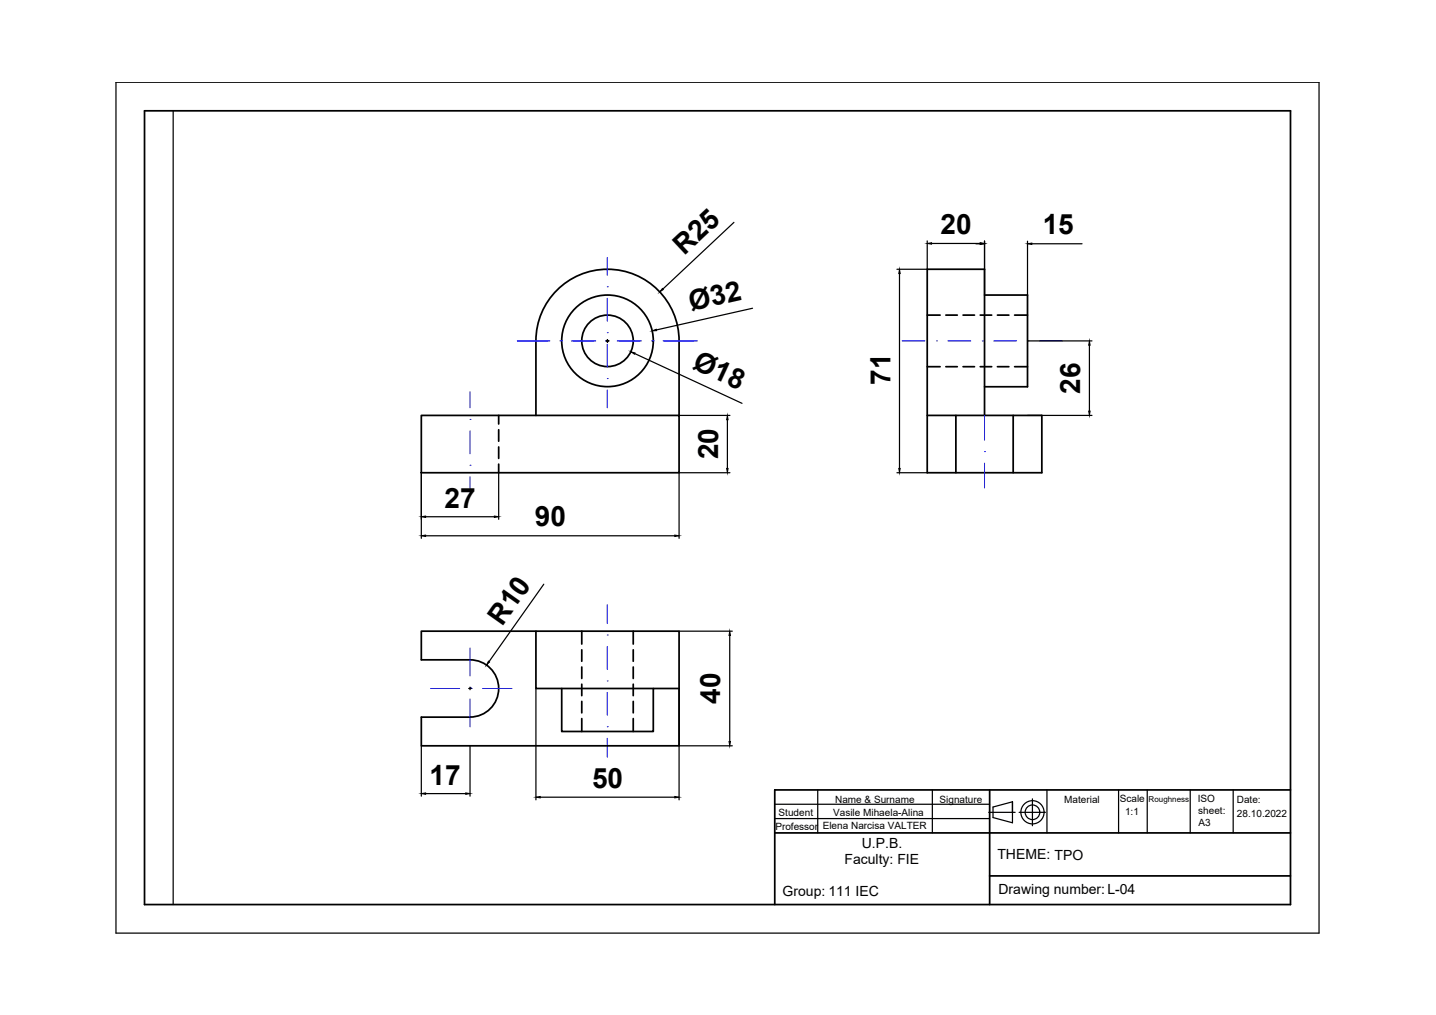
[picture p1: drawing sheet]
<svg xmlns="http://www.w3.org/2000/svg" width="297mm" height="210mm" viewBox="0 0 297 210" stroke-linecap="round" stroke-linejoin="round" font-family="sans-serif">
<!-- layer: 0 -->
<path d="M24 17h248.8v176h-248.8zM35.8 22.9v164.2M160.3 163.4h.1M160.3 169.3h44.4M160.3 166.3h44.4M169.1 163.4v8.8M192.9 163.4v8.8M216.6 163.4v8.8M231.4 163.4v8.8M237.3 163.4v8.8M246.2 163.4v8.8M255.1 163.4v8.8" fill="none" stroke="#000" stroke-width=".25"/>
<path d="M29.9 22.9h237v164.2h-237zM160.3 172.2h106.6M204.7 163.4v23.7M266.9 163.4h-106.6v23.7M204.7 181.1h62.2" fill="none" stroke="#000" stroke-width=".36"/>
<!-- layer: indicator -->
<g fill="none" stroke="#000" stroke-width=".25">
<path d="M151.8 46l-14.7 13.8M186.1 56.6v40.3M191.8 49.8v5.9h-6.3M192.7 50.3h10.1M201.9 50.4h.9M203.7 49.8v11.2M212.5 49.9v11.1M213.4 50.4h10.4M125.4 70.5h.5M125.7 70.2v.6M131.3 73.1l22.2 10.3M155.7 63.7l-19.9 4.5"/>
<path d="M212.5 70.5h13.4M225.3 71.4v13.6M87.2 97.8v13.5M103.2 97.8v9.6M140.5 85.9h10.5M150.5 86.8v10.1M151 97.8h-10.5v13.5M185.5 97.8h6.3M212.5 85.9h13.4M88 110.8h51.6M88 106.9h14.3M112.5 120.8l-11.3 16"/>
<path d="M140.5 130.5h11M150.9 131.4v21.9M87.2 154.2v10.4M97 142.4h.5M97.2 142.1v.5M97.2 154.2v10.4M110.9 142.4v23M140.5 142.4v23M140.5 154.2h11M88 164.1h8.3M111.7 164.9h27.9M204.5 168h5.5"/>
<path d="M209.4 165.8l-4 1.1v2.2l4 1.1v-4.4v2.2M210.8 168h5.4M213.6 165.2v5.6"/>
<circle cx="213.6" cy="168" r="2.4"/>
<circle cx="213.6" cy="168" r="1.51"/>
</g>
<!-- layer: VISIBLE -->
<g fill="none" stroke="#000" stroke-width=".36">
<path d="M203.7 61h8.8v19h-8.8M87.2 85.9h53.3v11.9h-53.3zM110.9 85.9v-15.4a14.8 14.8 0 0 1 14.8-14.8 14.8 14.8 0 0 1 14.8 14.8v15.4M191.8 85.9h23.7v11.9h-23.7v-42.1h11.9v30.2M197.7 85.9v11.9M209.6 85.9v11.9M110.9 130.5v11.9h24.2M97.2 148.3a5.9 5.9 0 0 0 6-5.9 5.9 5.9 0 0 0-6-5.9h-10v-6h53.3v23.7h-53.3v-5.9h10M116.2 142.4v8.9h18.9v-8.9h5.4"/>
<circle cx="125.7" cy="70.5" r="9.5"/>
<circle cx="125.7" cy="70.5" r="5.3"/>
</g>
<!-- layer: AXIS -->
<g fill="none" stroke="#00f" stroke-width=".21">
<path d="M125.6 59.3h.1M125.6 53.2v3.8M107 70.5h6.8M115.8 70.5h.1M116.1 70.5h.1M118.2 70.5h5M125.3 70.5h.1M125.6 70.5h.1M125.6 68.8h.1M125.6 78.3h.1M125.6 61.7v4.7M125.6 71.2v4.7"/>
<path d="M127.7 70.5h5M134.8 70.5h.1M135.1 70.5h.1M137.1 70.5h7.1M186.6 70.5h4.7M193.7 70.5h.1M196.1 70.5h4.7M203.2 70.5h.1M205.6 70.5h4.7M212.6 70.5h.1M215 70.5h4.8M97.2 86.7h.1"/>
<path d="M97.2 96.2h.1M97.2 81v3.4M97.2 89.1v4.7M97.2 98.6v3.4M125.6 80.6v3.7M203.7 93.4h.1M203.7 85.9v5.1M203.7 95.8v5.1M97.2 134v5.8M125.6 131.3h.1M125.6 125v4M125.6 133.7v4.7"/>
<path d="M89.1 142.4h6M97.2 142.2h.1M97.2 144.5v5.8M97.5 142.4h.1M99.9 142.4h6M125.6 140.8h.1M125.6 150.3h.1M125.6 143.2v4.7M125.6 152.7v3.9"/>
</g>
<!-- layer: INVISIBLE -->
<g fill="none" stroke="#000" stroke-width=".36">
<path d="M191.8 65.2h2.7M191.8 75.8h2.7M195.7 65.2h2.3M195.7 75.8h2.3M199.2 65.2h2.4M199.2 75.8h2.4M202.8 65.2h2.3M202.8 75.8h2.3M206.3 65.2h2.4M206.3 75.8h2.4M209.9 65.2h2.6M209.9 75.8h2.6"/>
<path d="M103.2 85.9v1.8M103.2 88.9v2.3M103.2 92.4v2.4M103.2 96v1.8M120.3 130.5v2.7M120.3 134.4v2.4M120.3 137.9v2.4M131 130.5v2.7M131 134.4v2.4M131 137.9v2.4M120.3 141.5v2.4M120.3 145v2.4"/>
<path d="M120.3 148.6v2.7M131 141.5v2.4M131 145v2.4M131 148.6v2.7"/>
</g>
<!-- layer: indicator -->
<g fill="#000" stroke="#000" stroke-width=".21">
<path d="M137 59.7l.2 .2-.7 .5zM186.1 55.7l.1 .9h-.3zM191.8 50.3l.9-.1v.3zM202.8 50.2l.9 .1-.9 .2zM202.8 50.3l.9 .1-.9 .2zM212.5 50.4l.9-.1v.3zM130.5 72.7l.9 .3-.2 .3zM134.9 68.4l.8-.3 .1 .3zM225.3 70.5l.2 .9h-.3zM150.3 96.9h.3l-.1 .9zM150.5 85.9l.1 .9h-.3zM185.9 96.9h.3l-.1 .9z"/>
<path d="M225.2 85h.3l-.2 .9zM87.2 110.8l.8-.1v.2zM87.2 106.9l.8-.2v.3zM102.3 106.7l.9 .2-.9 .1zM139.6 110.7l.9 .1-.9 .1zM101 136.7l.3 .2-.7 .6zM150.9 130.5l.2 .9h-.3zM150.8 153.3h.3l-.2 .9zM87.2 164.1l.8-.1v.3zM96.3 164l.9 .1-.9 .2zM110.9 164.9l.8-.2v.3zM139.6 164.7l.9 .2-.9 .1z"/>
</g>
<g font-size="5.8">
<text x="141.5" y="53" transform="rotate(-43 141.5 53)">R25</text>
<text x="194.6" y="48.4">20</text>
<text x="215.7" y="48.5">15</text>
<text x="143" y="64.4" transform="rotate(-13 143 64.4)">Ø32</text>
<text x="143" y="76.2" transform="rotate(25 143 76.2)">Ø18</text>
<text x="184.2" y="79.6" transform="rotate(-90 184.2 79.6)">71</text>
<text x="223.4" y="81.4" transform="rotate(-90 223.4 81.4)">26</text>
<text x="148.5" y="95" transform="rotate(-90 148.5 95)">20</text>
<text x="92" y="105">27</text>
<text x="110.6" y="108.9">90</text>
<text x="103.9" y="129.7" transform="rotate(-55 103.9 129.7)">R10</text>
<text x="149" y="145.5" transform="rotate(-90 149 145.5)">40</text>
<text x="88.9" y="162.3">17</text>
<text x="122.5" y="162.9">50</text>
</g>
<g font-size="2.9">
<text x="174.7" y="178.7">Faculty: FIE</text>
<text x="178.3" y="175.3">U.P.B.</text>
<text x="206.3" y="177.7">THEME: TPO</text>
<text x="161.9" y="185.3">Group: 111 IEC</text>
<text x="206.6" y="184.8">Drawing number:L-04</text>
</g>
<g font-size="2.1">
<text x="172.7" y="166.1">Name &amp; Surname</text>
<text x="194.4" y="166.1">Signature</text>
<text x="220.1" y="166">Material</text>
<text x="231.6" y="165.9">Scale</text>
<text x="247.7" y="165.8">ISO</text>
<text x="255.8" y="166">Date:</text>
<text x="160.4" y="171.6">Professor</text>
<text x="161.1" y="168.8">Student</text>
<text x="170.2" y="171.5">Elena Narcisa VALTER</text>
<text x="172.3" y="168.8">Vasile Mihaela-Alina</text>
<text x="232.7" y="168.6">1:1</text>
<text x="247.9" y="168.3">sheet:</text>
<text x="247.9" y="170.8">A3</text>
<text x="255.9" y="169">28.10.2022</text>
</g>
<text font-size="1.7" x="237.6" y="165.8">Roughness</text>
</svg>
